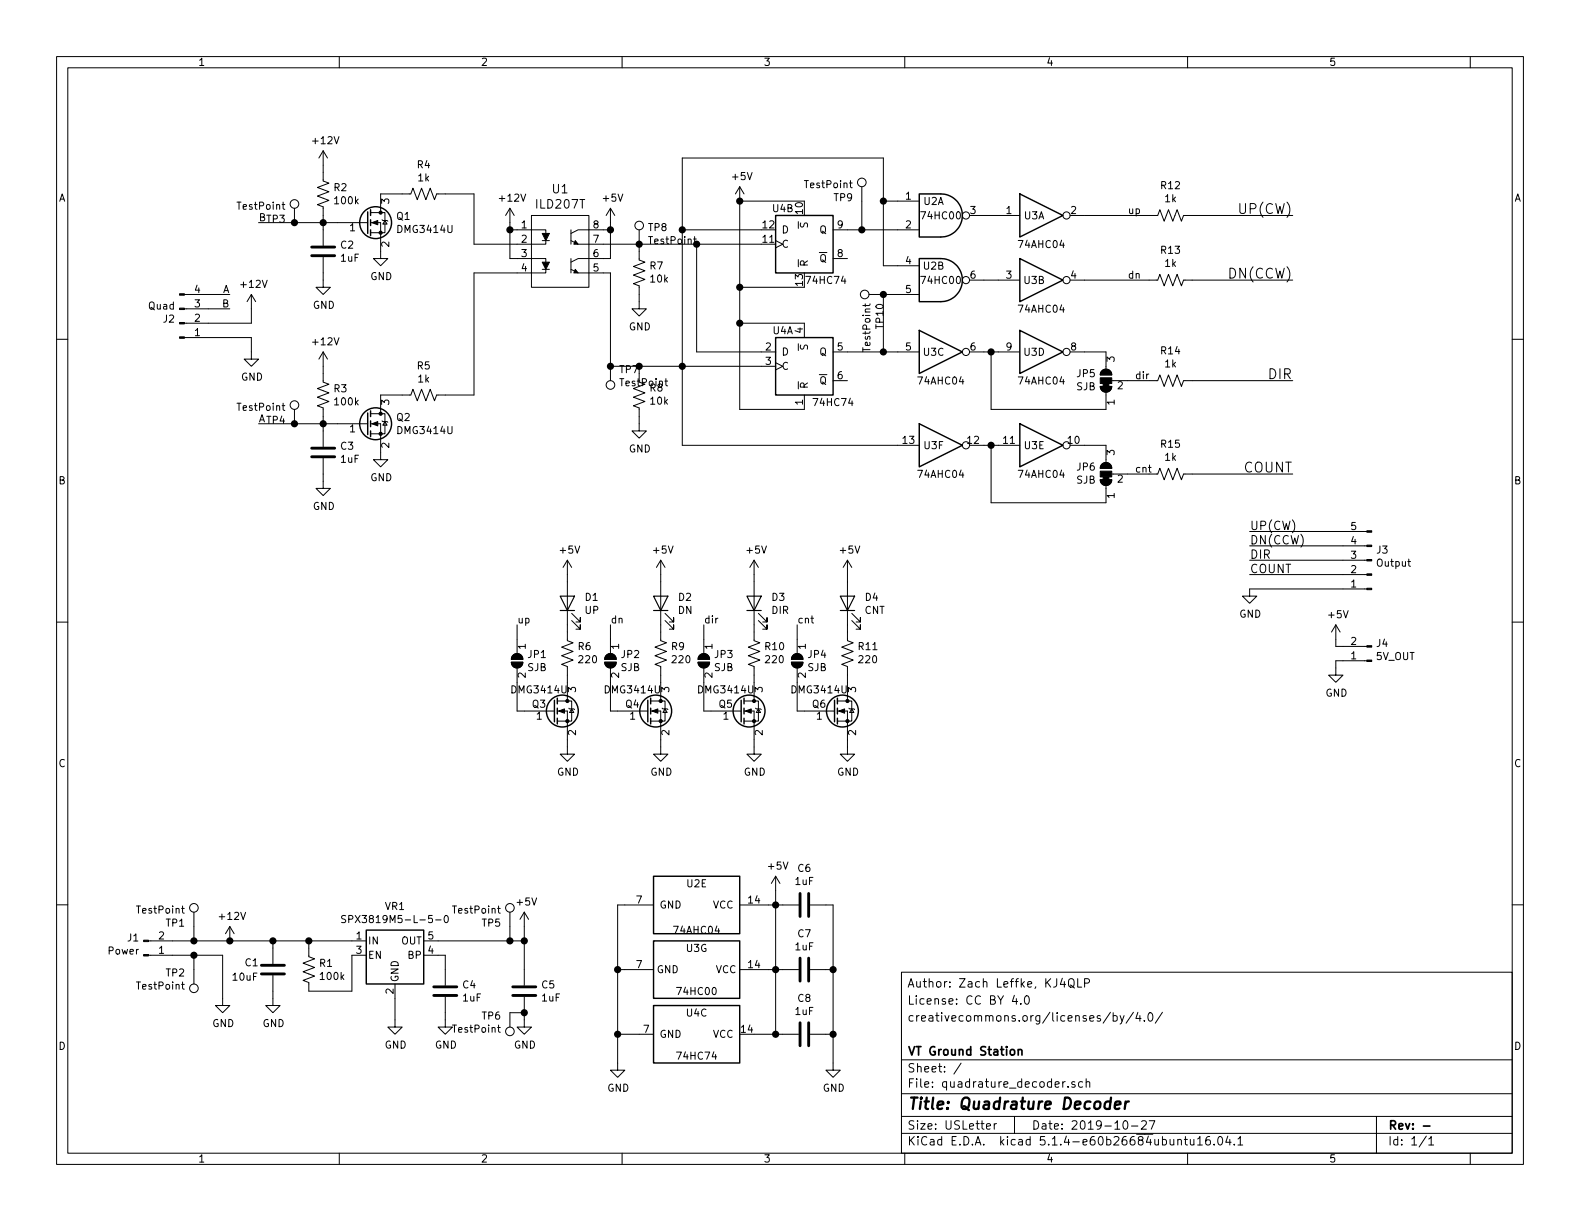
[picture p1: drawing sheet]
EESchema Schematic File Version 4
LIBS:quadrature_decoder-cache
EELAYER 30 0
EELAYER END
$Descr USLetter 11000 8500
encoding utf-8
Sheet 1 1
Title "Quadrature Decoder"
Date "2019-10-27"
Rev "-"
Comp "VT Ground Station"
Comment1 ""
Comment2 "creativecommons.org/licenses/by/4.0/"
Comment3 "License: CC BY 4.0"
Comment4 "Author: Zach Leffke, KJ4QLP"
$EndDescr
$Comp
L power:GND #PWR020
U 1 1
P 4300 7400
F 0 "#PWR020" H 4300 7150 50  0001 C CNN
F 1 "GND" H 4305 7227 50  0000 C CNN
F 2 "" H 4300 7400 50  0001 C CNN
F 3 "" H 4300 7400 50  0001 C CNN
	1    4300 7400
	1    0    0    -1  
$EndComp
$Comp
L power:+5V #PWR028
U 1 1
P 5400 6200
F 0 "#PWR028" H 5400 6050 50  0001 C CNN
F 1 "+5V" H 5415 6373 50  0000 C CNN
F 2 "" H 5400 6200 50  0001 C CNN
F 3 "" H 5400 6200 50  0001 C CNN
	1    5400 6200
	1    0    0    -1  
$EndComp
Wire Wire Line
	4750 1600 4750 2550
Wire Wire Line
	4850 1700 4850 2450
$Comp
L Transistor_FET:DMG3414U Q2
U 1 1
P 2550 2950
F 0 "Q2" H 2756 2996 50  0000 L CNN
F 1 "DMG3414U" H 2756 2905 50  0000 L CNN
F 2 "Package_TO_SOT_SMD:SOT-23" H 2750 2875 50  0001 L CIN
F 3 "http://www.diodes.com/assets/Datasheets/ds31739.pdf" H 2550 2950 50  0001 L CNN
	1    2550 2950
	1    0    0    -1  
$EndComp
$Comp
L power:+5V #PWR019
U 1 1
P 4250 1550
F 0 "#PWR019" H 4250 1400 50  0001 C CNN
F 1 "+5V" H 4265 1723 50  0000 C CNN
F 2 "" H 4250 1550 50  0001 C CNN
F 3 "" H 4250 1550 50  0001 C CNN
	1    4250 1550
	1    0    0    -1  
$EndComp
$Comp
L power:+12V #PWR08
U 1 1
P 2250 2550
F 0 "#PWR08" H 2250 2400 50  0001 C CNN
F 1 "+12V" H 2265 2723 50  0000 C CNN
F 2 "" H 2250 2550 50  0001 C CNN
F 3 "" H 2250 2550 50  0001 C CNN
	1    2250 2550
	1    0    0    -1  
$EndComp
$Comp
L power:GND #PWR021
U 1 1
P 4450 2100
F 0 "#PWR021" H 4450 1850 50  0001 C CNN
F 1 "GND" H 4455 1927 50  0000 C CNN
F 2 "" H 4450 2100 50  0001 C CNN
F 3 "" H 4450 2100 50  0001 C CNN
	1    4450 2100
	1    0    0    -1  
$EndComp
$Comp
L power:GND #PWR022
U 1 1
P 4450 2950
F 0 "#PWR022" H 4450 2700 50  0001 C CNN
F 1 "GND" H 4455 2777 50  0000 C CNN
F 2 "" H 4450 2950 50  0001 C CNN
F 3 "" H 4450 2950 50  0001 C CNN
	1    4450 2950
	1    0    0    -1  
$EndComp
$Comp
L power:GND #PWR011
U 1 1
P 2650 3150
F 0 "#PWR011" H 2650 2900 50  0001 C CNN
F 1 "GND" H 2655 2977 50  0000 C CNN
F 2 "" H 2650 3150 50  0001 C CNN
F 3 "" H 2650 3150 50  0001 C CNN
	1    2650 3150
	1    0    0    -1  
$EndComp
Text Label 1800 2950 0    50   ~ 0
A
Connection ~ 4750 1600
Wire Wire Line
	2650 2750 2800 2750
Connection ~ 4750 2550
$Comp
L Device:R_US R3
U 1 1
P 2250 2750
F 0 "R3" H 2318 2796 50  0000 L CNN
F 1 "100k" H 2318 2705 50  0000 L CNN
F 2 "digikey-footprints:0805" V 2290 2740 50  0001 C CNN
F 3 "~" H 2250 2750 50  0001 C CNN
	1    2250 2750
	1    0    0    -1  
$EndComp
$Comp
L Device:R_US R5
U 1 1
P 2950 2750
F 0 "R5" V 2745 2750 50  0000 C CNN
F 1 "1k" V 2836 2750 50  0000 C CNN
F 2 "digikey-footprints:0805" V 2990 2740 50  0001 C CNN
F 3 "~" H 2950 2750 50  0001 C CNN
	1    2950 2750
	0    1    1    0   
$EndComp
$Comp
L Device:R_US R7
U 1 1
P 4450 1900
F 0 "R7" H 4382 1854 50  0000 R CNN
F 1 "10k" H 4382 1945 50  0000 R CNN
F 2 "digikey-footprints:0805" V 4490 1890 50  0001 C CNN
F 3 "~" H 4450 1900 50  0001 C CNN
	1    4450 1900
	-1   0    0    1   
$EndComp
$Comp
L power:GND #PWR029
U 1 1
P 5800 7400
F 0 "#PWR029" H 5800 7150 50  0001 C CNN
F 1 "GND" H 5805 7227 50  0000 C CNN
F 2 "" H 5800 7400 50  0001 C CNN
F 3 "" H 5800 7400 50  0001 C CNN
	1    5800 7400
	1    0    0    -1  
$EndComp
$Comp
L Device:R_US R12
U 1 1
P 8150 1500
F 0 "R12" V 8355 1500 50  0000 C CNN
F 1 "1k" V 8264 1500 50  0000 C CNN
F 2 "digikey-footprints:0805" V 8190 1490 50  0001 C CNN
F 3 "~" H 8150 1500 50  0001 C CNN
	1    8150 1500
	0    -1   -1   0   
$EndComp
$Comp
L Device:R_US R13
U 1 1
P 8150 1950
F 0 "R13" V 8355 1950 50  0000 C CNN
F 1 "1k" V 8264 1950 50  0000 C CNN
F 2 "digikey-footprints:0805" V 8190 1940 50  0001 C CNN
F 3 "~" H 8150 1950 50  0001 C CNN
	1    8150 1950
	0    -1   -1   0   
$EndComp
$Comp
L Device:R_US R14
U 1 1
P 8150 2650
F 0 "R14" V 8355 2650 50  0000 C CNN
F 1 "1k" V 8264 2650 50  0000 C CNN
F 2 "digikey-footprints:0805" V 8190 2640 50  0001 C CNN
F 3 "~" H 8150 2650 50  0001 C CNN
	1    8150 2650
	0    -1   -1   0   
$EndComp
$Comp
L Device:R_US R15
U 1 1
P 8150 3300
F 0 "R15" V 8355 3300 50  0000 C CNN
F 1 "1k" V 8264 3300 50  0000 C CNN
F 2 "digikey-footprints:0805" V 8190 3290 50  0001 C CNN
F 3 "~" H 8150 3300 50  0001 C CNN
	1    8150 3300
	0    -1   -1   0   
$EndComp
Text Label 9000 1500 2    69   ~ 0
UP(CW)
Text Label 9000 1950 2    69   ~ 0
DN(CCW)
Text Label 9000 2650 2    69   ~ 0
DIR
$Comp
L dk_Optoisolators-Transistor-Photovoltaic-Output:ILD207T U1
U 1 1
P 3900 1800
F 0 "U1" H 3900 2287 60  0000 C CNN
F 1 "ILD207T" H 3900 2181 60  0000 C CNN
F 2 "digikey-footprints:SOIC-8_W3.9mm" H 4100 2000 60  0001 L CNN
F 3 "http://www.vishay.com/docs/83647/ild205t.pdf" V 4100 2100 60  0001 L CNN
F 4 "751-1310-1-ND" H 4100 2200 60  0001 L CNN "Digi-Key_PN"
F 5 "ILD207T" H 4100 2300 60  0001 L CNN "MPN"
F 6 "Isolators" H 4100 2400 60  0001 L CNN "Category"
F 7 "Optoisolators - Transistor, Photovoltaic Output" H 4100 2500 60  0001 L CNN "Family"
F 8 "http://www.vishay.com/docs/83647/ild205t.pdf" H 4100 2600 60  0001 L CNN "DK_Datasheet_Link"
F 9 "/product-detail/en/vishay-semiconductor-opto-division/ILD207T/751-1310-1-ND/1731615" H 4100 2700 60  0001 L CNN "DK_Detail_Page"
F 10 "OPTOISOLTR 4KV 2CH TRANS 8-SOIC" H 4100 2800 60  0001 L CNN "Description"
F 11 "Vishay Semiconductor Opto Division" H 4100 2900 60  0001 L CNN "Manufacturer"
F 12 "Active" H 4100 3000 60  0001 L CNN "Status"
	1    3900 1800
	1    0    0    -1  
$EndComp
$Comp
L Device:R_US R4
U 1 1
P 2950 1350
F 0 "R4" V 2745 1350 50  0000 C CNN
F 1 "1k" V 2836 1350 50  0000 C CNN
F 2 "digikey-footprints:0805" V 2990 1340 50  0001 C CNN
F 3 "~" H 2950 1350 50  0001 C CNN
	1    2950 1350
	0    1    1    0   
$EndComp
Wire Wire Line
	2650 1350 2800 1350
Text Label 1800 1550 0    50   ~ 0
B
$Comp
L power:GND #PWR010
U 1 1
P 2650 1750
F 0 "#PWR010" H 2650 1500 50  0001 C CNN
F 1 "GND" H 2655 1577 50  0000 C CNN
F 2 "" H 2650 1750 50  0001 C CNN
F 3 "" H 2650 1750 50  0001 C CNN
	1    2650 1750
	1    0    0    -1  
$EndComp
$Comp
L power:+12V #PWR06
U 1 1
P 2250 1150
F 0 "#PWR06" H 2250 1000 50  0001 C CNN
F 1 "+12V" H 2265 1323 50  0000 C CNN
F 2 "" H 2250 1150 50  0001 C CNN
F 3 "" H 2250 1150 50  0001 C CNN
	1    2250 1150
	1    0    0    -1  
$EndComp
$Comp
L Transistor_FET:DMG3414U Q1
U 1 1
P 2550 1550
F 0 "Q1" H 2756 1596 50  0000 L CNN
F 1 "DMG3414U" H 2756 1505 50  0000 L CNN
F 2 "Package_TO_SOT_SMD:SOT-23" H 2750 1475 50  0001 L CIN
F 3 "http://www.diodes.com/assets/Datasheets/ds31739.pdf" H 2550 1550 50  0001 L CNN
	1    2550 1550
	1    0    0    -1  
$EndComp
Wire Wire Line
	3600 1800 3550 1800
Wire Wire Line
	3550 1800 3550 1600
Wire Wire Line
	3600 1600 3550 1600
Connection ~ 3550 1600
Wire Wire Line
	3550 1600 3550 1550
Wire Wire Line
	4200 1800 4250 1800
Wire Wire Line
	4250 1800 4250 1600
Wire Wire Line
	4200 1600 4250 1600
Connection ~ 4250 1600
Wire Wire Line
	4250 1600 4250 1550
Wire Wire Line
	4200 1700 4450 1700
Wire Wire Line
	4200 1900 4250 1900
Wire Wire Line
	4250 1900 4250 2550
Wire Wire Line
	3300 1700 3600 1700
$Comp
L Device:C C2
U 1 1
P 2250 1750
F 0 "C2" H 2365 1796 50  0000 L CNN
F 1 "1uF" H 2365 1705 50  0000 L CNN
F 2 "digikey-footprints:0805" H 2288 1600 50  0001 C CNN
F 3 "~" H 2250 1750 50  0001 C CNN
	1    2250 1750
	1    0    0    -1  
$EndComp
$Comp
L Device:C C3
U 1 1
P 2250 3150
F 0 "C3" H 2365 3196 50  0000 L CNN
F 1 "1uF" H 2365 3105 50  0000 L CNN
F 2 "digikey-footprints:0805" H 2288 3000 50  0001 C CNN
F 3 "~" H 2250 3150 50  0001 C CNN
	1    2250 3150
	1    0    0    -1  
$EndComp
$Comp
L Device:R_US R2
U 1 1
P 2250 1350
F 0 "R2" H 2318 1396 50  0000 L CNN
F 1 "100k" H 2318 1305 50  0000 L CNN
F 2 "digikey-footprints:0805" V 2290 1340 50  0001 C CNN
F 3 "~" H 2250 1350 50  0001 C CNN
	1    2250 1350
	1    0    0    -1  
$EndComp
$Comp
L power:GND #PWR07
U 1 1
P 2250 1950
F 0 "#PWR07" H 2250 1700 50  0001 C CNN
F 1 "GND" H 2255 1777 50  0000 C CNN
F 2 "" H 2250 1950 50  0001 C CNN
F 3 "" H 2250 1950 50  0001 C CNN
	1    2250 1950
	1    0    0    -1  
$EndComp
$Comp
L power:GND #PWR09
U 1 1
P 2250 3350
F 0 "#PWR09" H 2250 3100 50  0001 C CNN
F 1 "GND" H 2255 3177 50  0000 C CNN
F 2 "" H 2250 3350 50  0001 C CNN
F 3 "" H 2250 3350 50  0001 C CNN
	1    2250 3350
	1    0    0    -1  
$EndComp
Connection ~ 4450 1700
Connection ~ 4850 1700
Wire Wire Line
	2250 2550 2250 2600
Wire Wire Line
	2250 2900 2250 2950
Connection ~ 2250 2950
Wire Wire Line
	2250 2950 2350 2950
Wire Wire Line
	2250 3000 2250 2950
Wire Wire Line
	2250 3300 2250 3350
Wire Wire Line
	3100 1350 3300 1350
Wire Wire Line
	3300 1350 3300 1700
Wire Wire Line
	3300 1900 3300 2750
Wire Wire Line
	3300 2750 3100 2750
Wire Wire Line
	3300 1900 3600 1900
Wire Wire Line
	2250 1150 2250 1200
Wire Wire Line
	2250 1500 2250 1550
Connection ~ 2250 1550
Wire Wire Line
	2250 1550 2350 1550
Wire Wire Line
	2250 1550 2250 1600
Wire Wire Line
	2250 1900 2250 1950
Wire Wire Line
	4450 1700 4450 1750
Wire Wire Line
	4450 2050 4450 2100
$Comp
L Device:R_US R8
U 1 1
P 4450 2750
F 0 "R8" H 4382 2704 50  0000 R CNN
F 1 "10k" H 4382 2795 50  0000 R CNN
F 2 "digikey-footprints:0805" V 4490 2740 50  0001 C CNN
F 3 "~" H 4450 2750 50  0001 C CNN
	1    4450 2750
	-1   0    0    1   
$EndComp
Wire Wire Line
	4250 2550 4450 2550
Wire Wire Line
	4450 2600 4450 2550
Connection ~ 4450 2550
Wire Wire Line
	4450 2550 4750 2550
Wire Wire Line
	4450 2900 4450 2950
Wire Wire Line
	6250 1400 6150 1400
Wire Wire Line
	6250 1850 6150 1850
Wire Wire Line
	6150 1400 6150 1850
Wire Wire Line
	6250 2050 6150 2050
Wire Wire Line
	6150 2050 6150 2450
Connection ~ 6150 2450
Wire Wire Line
	6150 2450 6250 2450
Wire Wire Line
	6850 3100 6900 3100
Wire Wire Line
	6850 2450 6900 2450
Wire Wire Line
	6850 1950 6950 1950
Wire Wire Line
	6850 1500 6950 1500
Wire Wire Line
	7550 3100 7700 3100
Wire Wire Line
	7550 2450 7700 2450
Wire Wire Line
	7550 1950 8000 1950
Wire Wire Line
	8000 1500 7550 1500
Connection ~ 6150 1400
$Comp
L Device:C C6
U 1 1
P 5600 6300
F 0 "C6" V 5852 6300 50  0000 C CNN
F 1 "1uF" V 5761 6300 50  0000 C CNN
F 2 "digikey-footprints:0805" H 5638 6150 50  0001 C CNN
F 3 "~" H 5600 6300 50  0001 C CNN
	1    5600 6300
	0    -1   -1   0   
$EndComp
$Comp
L Device:C C7
U 1 1
P 5600 6750
F 0 "C7" V 5348 6750 50  0000 C CNN
F 1 "1uF" V 5439 6750 50  0000 C CNN
F 2 "digikey-footprints:0805" H 5638 6600 50  0001 C CNN
F 3 "~" H 5600 6750 50  0001 C CNN
	1    5600 6750
	0    1    1    0   
$EndComp
Wire Wire Line
	4300 6750 4350 6750
Wire Wire Line
	4350 6300 4300 6300
Wire Wire Line
	4300 6300 4300 6750
Connection ~ 4300 6750
Wire Wire Line
	5350 6300 5400 6300
Wire Wire Line
	5350 6750 5400 6750
Wire Wire Line
	5400 6200 5400 6300
Connection ~ 5400 6300
Wire Wire Line
	5400 6300 5450 6300
Wire Wire Line
	5400 6300 5400 6750
Connection ~ 5400 6750
Wire Wire Line
	5400 6750 5450 6750
Wire Wire Line
	5750 6750 5800 6750
Wire Wire Line
	5750 6300 5800 6300
Wire Wire Line
	5800 6300 5800 6750
Connection ~ 5800 6750
Text Label 9000 3300 2    69   ~ 0
COUNT
$Comp
L power:+12V #PWR02
U 1 1
P 1600 6550
F 0 "#PWR02" H 1600 6400 50  0001 C CNN
F 1 "+12V" H 1615 6723 50  0000 C CNN
F 2 "" H 1600 6550 50  0001 C CNN
F 3 "" H 1600 6550 50  0001 C CNN
	1    1600 6550
	1    0    0    -1  
$EndComp
$Comp
L Device:C C1
U 1 1
P 1900 6750
F 0 "C1" H 1700 6800 50  0000 L CNN
F 1 "10uF" H 1800 6700 50  0000 R CNN
F 2 "digikey-footprints:0805" H 1938 6600 50  0001 C CNN
F 3 "~" H 1900 6750 50  0001 C CNN
	1    1900 6750
	1    0    0    -1  
$EndComp
$Comp
L Device:C C5
U 1 1
P 3650 6900
F 0 "C5" H 3765 6946 50  0000 L CNN
F 1 "1uF" H 3765 6855 50  0000 L CNN
F 2 "digikey-footprints:0805" H 3688 6750 50  0001 C CNN
F 3 "~" H 3650 6900 50  0001 C CNN
	1    3650 6900
	1    0    0    -1  
$EndComp
$Comp
L power:+5V #PWR015
U 1 1
P 3650 6450
F 0 "#PWR015" H 3650 6300 50  0001 C CNN
F 1 "+5V" H 3665 6623 50  0000 C CNN
F 2 "" H 3650 6450 50  0001 C CNN
F 3 "" H 3650 6450 50  0001 C CNN
	1    3650 6450
	1    0    0    -1  
$EndComp
Wire Wire Line
	1600 6550 1900 6550
Wire Wire Line
	1900 6600 1900 6550
Wire Wire Line
	3650 6750 3650 6550
$Comp
L power:GND #PWR05
U 1 1
P 1900 6950
F 0 "#PWR05" H 1900 6700 50  0001 C CNN
F 1 "GND" H 1905 6777 50  0000 C CNN
F 2 "" H 1900 6950 50  0001 C CNN
F 3 "" H 1900 6950 50  0001 C CNN
	1    1900 6950
	1    0    0    -1  
$EndComp
$Comp
L power:GND #PWR016
U 1 1
P 3650 7100
F 0 "#PWR016" H 3650 6850 50  0001 C CNN
F 1 "GND" H 3655 6927 50  0000 C CNN
F 2 "" H 3650 7100 50  0001 C CNN
F 3 "" H 3650 7100 50  0001 C CNN
	1    3650 7100
	1    0    0    -1  
$EndComp
Wire Wire Line
	1900 6900 1900 6950
Wire Wire Line
	3650 7050 3650 7100
$Comp
L 74xx:74HC00 U2
U 1 1
P 6550 1500
F 0 "U2" H 6500 1600 50  0000 C CNN
F 1 "74HC00" H 6550 1500 50  0000 C CNN
F 2 "digikey-footprints:SOIC-14_W3.9mm" H 6550 1500 50  0001 C CNN
F 3 "http://www.ti.com/lit/gpn/sn74hc00" H 6550 1500 50  0001 C CNN
	1    6550 1500
	1    0    0    -1  
$EndComp
$Comp
L 74xx:74HC00 U2
U 5 1
P 4850 6300
F 0 "U2" V 4700 6300 50  0000 C CNN
F 1 "74HC00" V 5450 6300 50  0000 C CNN
F 2 "digikey-footprints:SOIC-14_W3.9mm" H 4850 6300 50  0001 C CNN
F 3 "http://www.ti.com/lit/gpn/sn74hc00" H 4850 6300 50  0001 C CNN
	5    4850 6300
	0    1    1    0   
$EndComp
$Comp
L 74xx:74HC74 U4
U 1 1
P 5600 2550
F 0 "U4" H 5450 2800 50  0000 C CNN
F 1 "74HC74" H 5800 2300 50  0000 C CNN
F 2 "digikey-footprints:SOIC-14_W3.9mm" H 5600 2550 50  0001 C CNN
F 3 "74xx/74hc_hct74.pdf" H 5600 2550 50  0001 C CNN
	1    5600 2550
	1    0    0    -1  
$EndComp
$Comp
L 74xx:74HC74 U4
U 2 1
P 5600 1700
F 0 "U4" H 5450 1950 50  0000 C CNN
F 1 "74HC74" H 5750 1450 50  0000 C CNN
F 2 "digikey-footprints:SOIC-14_W3.9mm" H 5600 1700 50  0001 C CNN
F 3 "74xx/74hc_hct74.pdf" H 5600 1700 50  0001 C CNN
	2    5600 1700
	1    0    0    -1  
$EndComp
Wire Wire Line
	4750 1600 5300 1600
Wire Wire Line
	4850 1700 5300 1700
Wire Wire Line
	4850 2450 5300 2450
Wire Wire Line
	4750 2550 5300 2550
$Comp
L power:+5V #PWR025
U 1 1
P 5150 1400
F 0 "#PWR025" H 5150 1250 50  0001 C CNN
F 1 "+5V" H 5165 1573 50  0000 C CNN
F 2 "" H 5150 1400 50  0001 C CNN
F 3 "" H 5150 1400 50  0001 C CNN
	1    5150 1400
	1    0    0    -1  
$EndComp
Wire Wire Line
	5600 2850 5150 2850
Wire Wire Line
	5150 2850 5150 2250
Wire Wire Line
	5600 2250 5150 2250
Connection ~ 5150 2250
Wire Wire Line
	5600 2000 5150 2000
Wire Wire Line
	5150 1400 5150 2000
Connection ~ 5150 2000
Wire Wire Line
	5150 2000 5150 2250
Wire Wire Line
	5600 1400 5150 1400
Connection ~ 5150 1400
Wire Wire Line
	4750 1100 4750 1600
$Comp
L Device:C C8
U 1 1
P 5600 7200
F 0 "C8" V 5348 7200 50  0000 C CNN
F 1 "1uF" V 5439 7200 50  0000 C CNN
F 2 "digikey-footprints:0805" H 5638 7050 50  0001 C CNN
F 3 "~" H 5600 7200 50  0001 C CNN
	1    5600 7200
	0    1    1    0   
$EndComp
Wire Wire Line
	5250 7200 5400 7200
Wire Wire Line
	5400 6750 5400 7200
Connection ~ 5400 7200
Wire Wire Line
	5400 7200 5450 7200
Wire Wire Line
	4450 7200 4300 7200
Wire Wire Line
	4300 6750 4300 7200
Wire Wire Line
	4300 7400 4300 7200
Connection ~ 4300 7200
Wire Wire Line
	5800 7200 5750 7200
Wire Wire Line
	5800 6750 5800 7200
Wire Wire Line
	5800 7400 5800 7200
Connection ~ 5800 7200
Wire Wire Line
	6150 1100 6150 1400
Wire Wire Line
	4750 1100 6150 1100
Wire Wire Line
	5900 1600 6000 1600
Wire Wire Line
	5900 2450 6150 2450
$Comp
L 74xx:74AHC04 U3
U 1 1
P 7250 1500
F 0 "U3" H 7200 1500 50  0000 C CNN
F 1 "74AHC04" H 7250 1300 50  0000 C CNN
F 2 "digikey-footprints:SOIC-14_W3.9mm" H 7250 1500 50  0001 C CNN
F 3 "https://assets.nexperia.com/documents/data-sheet/74AHC_AHCT04.pdf" H 7250 1500 50  0001 C CNN
	1    7250 1500
	1    0    0    -1  
$EndComp
$Comp
L 74xx:74AHC04 U3
U 2 1
P 7250 1950
F 0 "U3" H 7200 1950 50  0000 C CNN
F 1 "74AHC04" H 7250 1750 50  0000 C CNN
F 2 "digikey-footprints:SOIC-14_W3.9mm" H 7250 1950 50  0001 C CNN
F 3 "https://assets.nexperia.com/documents/data-sheet/74AHC_AHCT04.pdf" H 7250 1950 50  0001 C CNN
	2    7250 1950
	1    0    0    -1  
$EndComp
$Comp
L 74xx:74AHC04 U3
U 3 1
P 6550 2450
F 0 "U3" H 6500 2450 50  0000 C CNN
F 1 "74AHC04" H 6550 2250 50  0000 C CNN
F 2 "digikey-footprints:SOIC-14_W3.9mm" H 6550 2450 50  0001 C CNN
F 3 "https://assets.nexperia.com/documents/data-sheet/74AHC_AHCT04.pdf" H 6550 2450 50  0001 C CNN
	3    6550 2450
	1    0    0    -1  
$EndComp
$Comp
L 74xx:74AHC04 U3
U 4 1
P 7250 2450
F 0 "U3" H 7200 2450 50  0000 C CNN
F 1 "74AHC04" H 7250 2250 50  0000 C CNN
F 2 "digikey-footprints:SOIC-14_W3.9mm" H 7250 2450 50  0001 C CNN
F 3 "https://assets.nexperia.com/documents/data-sheet/74AHC_AHCT04.pdf" H 7250 2450 50  0001 C CNN
	4    7250 2450
	1    0    0    -1  
$EndComp
$Comp
L 74xx:74AHC04 U3
U 5 1
P 7250 3100
F 0 "U3" H 7200 3100 50  0000 C CNN
F 1 "74AHC04" H 7250 2900 50  0000 C CNN
F 2 "digikey-footprints:SOIC-14_W3.9mm" H 7250 3100 50  0001 C CNN
F 3 "https://assets.nexperia.com/documents/data-sheet/74AHC_AHCT04.pdf" H 7250 3100 50  0001 C CNN
	5    7250 3100
	1    0    0    -1  
$EndComp
$Comp
L 74xx:74AHC04 U3
U 6 1
P 6550 3100
F 0 "U3" H 6500 3100 50  0000 C CNN
F 1 "74AHC04" H 6550 2900 50  0000 C CNN
F 2 "digikey-footprints:SOIC-14_W3.9mm" H 6550 3100 50  0001 C CNN
F 3 "https://assets.nexperia.com/documents/data-sheet/74AHC_AHCT04.pdf" H 6550 3100 50  0001 C CNN
	6    6550 3100
	1    0    0    -1  
$EndComp
$Comp
L 74xx:74AHC04 U3
U 7 1
P 4850 6750
F 0 "U3" V 4700 6750 50  0000 C CNN
F 1 "74AHC04" V 4574 6750 50  0000 C CNN
F 2 "digikey-footprints:SOIC-14_W3.9mm" H 4850 6750 50  0001 C CNN
F 3 "https://assets.nexperia.com/documents/data-sheet/74AHC_AHCT04.pdf" H 4850 6750 50  0001 C CNN
	7    4850 6750
	0    1    1    0   
$EndComp
$Comp
L 74xx:74HC74 U4
U 3 1
P 4850 7200
F 0 "U4" V 4700 7200 50  0000 C CNN
F 1 "74HC74" V 5000 7200 50  0000 C CNN
F 2 "digikey-footprints:SOIC-14_W3.9mm" H 4850 7200 50  0001 C CNN
F 3 "74xx/74hc_hct74.pdf" H 4850 7200 50  0001 C CNN
	3    4850 7200
	0    1    1    0   
$EndComp
Wire Wire Line
	1800 2950 2050 2950
Wire Wire Line
	1800 1550 2050 1550
$Comp
L power:GND #PWR01
U 1 1
P 1550 6950
F 0 "#PWR01" H 1550 6700 50  0001 C CNN
F 1 "GND" H 1555 6777 50  0000 C CNN
F 2 "" H 1550 6950 50  0001 C CNN
F 3 "" H 1550 6950 50  0001 C CNN
	1    1550 6950
	1    0    0    -1  
$EndComp
Connection ~ 1600 6550
Wire Wire Line
	1200 6650 1350 6650
Wire Wire Line
	1550 6650 1550 6950
$Comp
L power:+12V #PWR014
U 1 1
P 3550 1550
F 0 "#PWR014" H 3550 1400 50  0001 C CNN
F 1 "+12V" H 3565 1723 50  0000 C CNN
F 2 "" H 3550 1550 50  0001 C CNN
F 3 "" H 3550 1550 50  0001 C CNN
	1    3550 1550
	1    0    0    -1  
$EndComp
Wire Wire Line
	8300 1500 9000 1500
$Comp
L 74xx:74HC00 U2
U 2 1
P 6550 1950
F 0 "U2" H 6500 2050 50  0000 C CNN
F 1 "74HC00" H 6550 1950 50  0000 C CNN
F 2 "digikey-footprints:SOIC-14_W3.9mm" H 6550 1950 50  0001 C CNN
F 3 "http://www.ti.com/lit/gpn/sn74hc00" H 6550 1950 50  0001 C CNN
	2    6550 1950
	1    0    0    -1  
$EndComp
$Comp
L Connector:TestPoint TP7
U 1 1
P 4250 2550
F 0 "TP7" H 4192 2576 50  0000 R CNN
F 1 "TestPoint" H 4192 2667 50  0000 R CNN
F 2 "TestPoint:TestPoint_Pad_1.0x1.0mm" H 4450 2550 50  0001 C CNN
F 3 "~" H 4450 2550 50  0001 C CNN
	1    4250 2550
	-1   0    0    1   
$EndComp
Connection ~ 4250 2550
$Comp
L Connector:TestPoint TP8
U 1 1
P 4450 1700
F 0 "TP8" H 4508 1818 50  0000 L CNN
F 1 "TestPoint" H 4508 1727 50  0000 L CNN
F 2 "TestPoint:TestPoint_Pad_1.0x1.0mm" H 4650 1700 50  0001 C CNN
F 3 "~" H 4650 1700 50  0001 C CNN
	1    4450 1700
	1    0    0    -1  
$EndComp
$Comp
L Jumper:SolderJumper_3_Bridged12 JP6
U 1 1
P 7700 3300
F 0 "JP6" V 7746 3368 50  0000 L CNN
F 1 "SJB" V 7655 3368 50  0000 L CNN
F 2 "Jumper:SolderJumper-3_P1.3mm_Open_RoundedPad1.0x1.5mm_NumberLabels" H 7700 3300 50  0001 C CNN
F 3 "~" H 7700 3300 50  0001 C CNN
	1    7700 3300
	0    -1   -1   0   
$EndComp
Wire Wire Line
	6900 3100 6900 3500
Wire Wire Line
	6900 3500 7700 3500
Connection ~ 6900 3100
Wire Wire Line
	6900 3100 6950 3100
Wire Wire Line
	7850 3300 8000 3300
Wire Wire Line
	8300 3300 9000 3300
$Comp
L Jumper:SolderJumper_3_Bridged12 JP5
U 1 1
P 7700 2650
F 0 "JP5" V 7746 2718 50  0000 L CNN
F 1 "SJB" V 7655 2718 50  0000 L CNN
F 2 "Jumper:SolderJumper-3_P1.3mm_Open_RoundedPad1.0x1.5mm_NumberLabels" H 7700 2650 50  0001 C CNN
F 3 "~" H 7700 2650 50  0001 C CNN
	1    7700 2650
	0    -1   -1   0   
$EndComp
Wire Wire Line
	7700 2850 6900 2850
Wire Wire Line
	6900 2850 6900 2450
Connection ~ 6900 2450
Wire Wire Line
	6900 2450 6950 2450
Wire Wire Line
	8000 2650 7850 2650
Wire Wire Line
	4750 3100 6250 3100
Wire Wire Line
	4750 2550 4750 3100
$Comp
L Regulator_Linear:SPX3819M5-L-5-0 VR1
U 1 1
P 2750 6650
F 0 "VR1" H 2750 6992 50  0000 C CNN
F 1 "SPX3819M5-L-5-0" H 2750 6901 50  0000 C CNN
F 2 "Package_TO_SOT_SMD:SOT-23-5" H 2750 6975 50  0001 C CNN
F 3 "https://www.exar.com/content/document.ashx?id=22106&languageid=1033&type=Datasheet&partnumber=SPX3819&filename=SPX3819.pdf&part=SPX3819" H 2750 6650 50  0001 C CNN
	1    2750 6650
	1    0    0    -1  
$EndComp
Wire Wire Line
	2450 6550 2150 6550
Connection ~ 1900 6550
$Comp
L Device:R_US R1
U 1 1
P 2150 6750
F 0 "R1" H 2218 6796 50  0000 L CNN
F 1 "100k" H 2218 6705 50  0000 L CNN
F 2 "digikey-footprints:0805" V 2190 6740 50  0001 C CNN
F 3 "~" H 2150 6750 50  0001 C CNN
	1    2150 6750
	1    0    0    -1  
$EndComp
Wire Wire Line
	2150 6600 2150 6550
Connection ~ 2150 6550
Wire Wire Line
	2150 6550 1900 6550
Wire Wire Line
	2150 6900 2450 6900
Wire Wire Line
	2450 6900 2450 6650
Wire Wire Line
	2750 6950 2750 7100
$Comp
L power:GND #PWR012
U 1 1
P 2750 7100
F 0 "#PWR012" H 2750 6850 50  0001 C CNN
F 1 "GND" H 2755 6927 50  0000 C CNN
F 2 "" H 2750 7100 50  0001 C CNN
F 3 "" H 2750 7100 50  0001 C CNN
	1    2750 7100
	1    0    0    -1  
$EndComp
$Comp
L Device:C C4
U 1 1
P 3100 6900
F 0 "C4" H 3215 6946 50  0000 L CNN
F 1 "1uF" H 3215 6855 50  0000 L CNN
F 2 "digikey-footprints:0805" H 3138 6750 50  0001 C CNN
F 3 "~" H 3100 6900 50  0001 C CNN
	1    3100 6900
	1    0    0    -1  
$EndComp
Connection ~ 3650 6550
Wire Wire Line
	3050 6650 3100 6650
Wire Wire Line
	3100 6650 3100 6750
$Comp
L power:GND #PWR013
U 1 1
P 3100 7100
F 0 "#PWR013" H 3100 6850 50  0001 C CNN
F 1 "GND" H 3105 6927 50  0000 C CNN
F 2 "" H 3100 7100 50  0001 C CNN
F 3 "" H 3100 7100 50  0001 C CNN
	1    3100 7100
	1    0    0    -1  
$EndComp
Wire Wire Line
	3100 7050 3100 7100
$Comp
L Connector:Conn_01x04_Male J2
U 1 1
P 1250 2250
F 0 "J2" H 1222 2224 50  0000 R CNN
F 1 "Quad" H 1222 2133 50  0000 R CNN
F 2 "Connector_PinHeader_2.54mm:PinHeader_1x04_P2.54mm_Vertical" H 1250 2250 50  0001 C CNN
F 3 "~" H 1250 2250 50  0001 C CNN
	1    1250 2250
	1    0    0    1   
$EndComp
$Comp
L power:GND #PWR04
U 1 1
P 1750 2450
F 0 "#PWR04" H 1750 2200 50  0001 C CNN
F 1 "GND" H 1755 2277 50  0000 C CNN
F 2 "" H 1750 2450 50  0001 C CNN
F 3 "" H 1750 2450 50  0001 C CNN
	1    1750 2450
	1    0    0    -1  
$EndComp
Text Label 1600 2050 2    50   ~ 0
A
Text Label 1600 2150 2    50   ~ 0
B
$Comp
L power:+12V #PWR03
U 1 1
P 1750 2150
F 0 "#PWR03" H 1750 2000 50  0001 C CNN
F 1 "+12V" H 1765 2323 50  0000 C CNN
F 2 "" H 1750 2150 50  0001 C CNN
F 3 "" H 1750 2150 50  0001 C CNN
	1    1750 2150
	1    0    0    -1  
$EndComp
Wire Wire Line
	1750 2250 1750 2150
Wire Wire Line
	1750 2350 1750 2450
Wire Wire Line
	1450 2350 1750 2350
Wire Wire Line
	1450 2250 1750 2250
Wire Wire Line
	1450 2050 1600 2050
Wire Wire Line
	1450 2150 1600 2150
$Comp
L Connector:Conn_01x02_Male J1
U 1 1
P 1000 6650
F 0 "J1" H 973 6532 50  0000 R CNN
F 1 "Power" H 973 6623 50  0000 R CNN
F 2 "Connector_PinSocket_2.54mm:PinSocket_1x02_P2.54mm_Vertical" H 1000 6650 50  0001 C CNN
F 3 "~" H 1000 6650 50  0001 C CNN
	1    1000 6650
	1    0    0    1   
$EndComp
Connection ~ 2050 2950
Wire Wire Line
	2050 2950 2250 2950
Connection ~ 2050 1550
Wire Wire Line
	2050 1550 2250 1550
Wire Wire Line
	4450 1700 4850 1700
$Comp
L Connector:Conn_01x05_Male J3
U 1 1
P 9550 3900
F 0 "J3" H 9522 3832 50  0000 R CNN
F 1 "Output" H 9522 3923 50  0000 R CNN
F 2 "Connector_PinSocket_2.54mm:PinSocket_1x05_P2.54mm_Vertical" H 9550 3900 50  0001 C CNN
F 3 "~" H 9550 3900 50  0001 C CNN
	1    9550 3900
	-1   0    0    1   
$EndComp
Text Label 8700 3700 0    59   ~ 0
UP(CW)
Text Label 8700 3800 0    59   ~ 0
DN(CCW)
Text Label 8700 3900 0    59   ~ 0
DIR
Text Label 8700 4000 0    59   ~ 0
COUNT
$Comp
L power:GND #PWR032
U 1 1
P 8700 4100
F 0 "#PWR032" H 8700 3850 50  0001 C CNN
F 1 "GND" H 8705 3927 50  0000 C CNN
F 2 "" H 8700 4100 50  0001 C CNN
F 3 "" H 8700 4100 50  0001 C CNN
	1    8700 4100
	1    0    0    -1  
$EndComp
Wire Wire Line
	9350 3700 8700 3700
Wire Wire Line
	9350 3800 8700 3800
Wire Wire Line
	9350 3900 8700 3900
Wire Wire Line
	9350 4000 8700 4000
Wire Wire Line
	9350 4100 8700 4100
Wire Wire Line
	8300 1950 9000 1950
Wire Wire Line
	8300 2650 9000 2650
Text Label 7850 1500 0    50   ~ 0
up
Text Label 7850 1950 0    50   ~ 0
dn
Text Label 7900 2650 0    50   ~ 0
dir
Text Label 7900 3300 0    50   ~ 0
cnt
Wire Wire Line
	3650 4950 3600 4950
Text Label 3600 4350 0    50   ~ 0
up
Wire Wire Line
	3950 5150 3950 5200
Wire Wire Line
	3950 4700 3950 4750
Wire Wire Line
	3950 4350 3950 4400
Wire Wire Line
	3950 4000 3950 4050
$Comp
L power:GND #PWR018
U 1 1
P 3950 5200
F 0 "#PWR018" H 3950 4950 50  0001 C CNN
F 1 "GND" H 3955 5027 50  0000 C CNN
F 2 "" H 3950 5200 50  0001 C CNN
F 3 "" H 3950 5200 50  0001 C CNN
	1    3950 5200
	1    0    0    -1  
$EndComp
$Comp
L power:+5V #PWR017
U 1 1
P 3950 4000
F 0 "#PWR017" H 3950 3850 50  0001 C CNN
F 1 "+5V" H 3965 4173 50  0000 C CNN
F 2 "" H 3950 4000 50  0001 C CNN
F 3 "" H 3950 4000 50  0001 C CNN
	1    3950 4000
	1    0    0    -1  
$EndComp
$Comp
L Transistor_FET:DMG3414U Q3
U 1 1
P 3850 4950
F 0 "Q3" H 3700 5000 50  0000 L CNN
F 1 "DMG3414U" H 3550 5100 50  0000 L CNN
F 2 "Package_TO_SOT_SMD:SOT-23" H 4050 4875 50  0001 L CIN
F 3 "http://www.diodes.com/assets/Datasheets/ds31739.pdf" H 3850 4950 50  0001 L CNN
	1    3850 4950
	1    0    0    -1  
$EndComp
$Comp
L Device:LED D1
U 1 1
P 3950 4200
F 0 "D1" V 3989 4083 50  0000 R CNN
F 1 "UP" V 3898 4083 50  0000 R CNN
F 2 "LED_SMD:LED_0805_2012Metric_Castellated" H 3950 4200 50  0001 C CNN
F 3 "~" H 3950 4200 50  0001 C CNN
	1    3950 4200
	0    -1   -1   0   
$EndComp
$Comp
L power:GND #PWR031
U 1 1
P 5900 5200
F 0 "#PWR031" H 5900 4950 50  0001 C CNN
F 1 "GND" H 5905 5027 50  0000 C CNN
F 2 "" H 5900 5200 50  0001 C CNN
F 3 "" H 5900 5200 50  0001 C CNN
	1    5900 5200
	1    0    0    -1  
$EndComp
$Comp
L power:GND #PWR027
U 1 1
P 5250 5200
F 0 "#PWR027" H 5250 4950 50  0001 C CNN
F 1 "GND" H 5255 5027 50  0000 C CNN
F 2 "" H 5250 5200 50  0001 C CNN
F 3 "" H 5250 5200 50  0001 C CNN
	1    5250 5200
	1    0    0    -1  
$EndComp
$Comp
L power:GND #PWR024
U 1 1
P 4600 5200
F 0 "#PWR024" H 4600 4950 50  0001 C CNN
F 1 "GND" H 4605 5027 50  0000 C CNN
F 2 "" H 4600 5200 50  0001 C CNN
F 3 "" H 4600 5200 50  0001 C CNN
	1    4600 5200
	1    0    0    -1  
$EndComp
$Comp
L Transistor_FET:DMG3414U Q6
U 1 1
P 5800 4950
F 0 "Q6" H 5650 5000 50  0000 L CNN
F 1 "DMG3414U" H 5500 5100 50  0000 L CNN
F 2 "Package_TO_SOT_SMD:SOT-23" H 6000 4875 50  0001 L CIN
F 3 "http://www.diodes.com/assets/Datasheets/ds31739.pdf" H 5800 4950 50  0001 L CNN
	1    5800 4950
	1    0    0    -1  
$EndComp
$Comp
L Transistor_FET:DMG3414U Q5
U 1 1
P 5150 4950
F 0 "Q5" H 5000 5000 50  0000 L CNN
F 1 "DMG3414U" H 4850 5100 50  0000 L CNN
F 2 "Package_TO_SOT_SMD:SOT-23" H 5350 4875 50  0001 L CIN
F 3 "http://www.diodes.com/assets/Datasheets/ds31739.pdf" H 5150 4950 50  0001 L CNN
	1    5150 4950
	1    0    0    -1  
$EndComp
$Comp
L Transistor_FET:DMG3414U Q4
U 1 1
P 4500 4950
F 0 "Q4" H 4350 5000 50  0000 L CNN
F 1 "DMG3414U" H 4200 5100 50  0000 L CNN
F 2 "Package_TO_SOT_SMD:SOT-23" H 4700 4875 50  0001 L CIN
F 3 "http://www.diodes.com/assets/Datasheets/ds31739.pdf" H 4500 4950 50  0001 L CNN
	1    4500 4950
	1    0    0    -1  
$EndComp
$Comp
L Device:LED D4
U 1 1
P 5900 4200
F 0 "D4" V 5939 4083 50  0000 R CNN
F 1 "CNT" V 5848 4083 50  0000 R CNN
F 2 "LED_SMD:LED_0805_2012Metric_Castellated" H 5900 4200 50  0001 C CNN
F 3 "~" H 5900 4200 50  0001 C CNN
	1    5900 4200
	0    -1   -1   0   
$EndComp
$Comp
L Device:LED D3
U 1 1
P 5250 4200
F 0 "D3" V 5289 4083 50  0000 R CNN
F 1 "DIR" V 5198 4083 50  0000 R CNN
F 2 "LED_SMD:LED_0805_2012Metric_Castellated" H 5250 4200 50  0001 C CNN
F 3 "~" H 5250 4200 50  0001 C CNN
	1    5250 4200
	0    -1   -1   0   
$EndComp
$Comp
L Device:LED D2
U 1 1
P 4600 4200
F 0 "D2" V 4639 4083 50  0000 R CNN
F 1 "DN" V 4548 4083 50  0000 R CNN
F 2 "LED_SMD:LED_0805_2012Metric_Castellated" H 4600 4200 50  0001 C CNN
F 3 "~" H 4600 4200 50  0001 C CNN
	1    4600 4200
	0    -1   -1   0   
$EndComp
Text Label 4250 4350 0    50   ~ 0
dn
$Comp
L power:+5V #PWR023
U 1 1
P 4600 4000
F 0 "#PWR023" H 4600 3850 50  0001 C CNN
F 1 "+5V" H 4615 4173 50  0000 C CNN
F 2 "" H 4600 4000 50  0001 C CNN
F 3 "" H 4600 4000 50  0001 C CNN
	1    4600 4000
	1    0    0    -1  
$EndComp
$Comp
L power:+5V #PWR026
U 1 1
P 5250 4000
F 0 "#PWR026" H 5250 3850 50  0001 C CNN
F 1 "+5V" H 5265 4173 50  0000 C CNN
F 2 "" H 5250 4000 50  0001 C CNN
F 3 "" H 5250 4000 50  0001 C CNN
	1    5250 4000
	1    0    0    -1  
$EndComp
$Comp
L Device:R_US R6
U 1 1
P 3950 4550
F 0 "R6" H 3882 4504 50  0000 R CNN
F 1 "220" H 3882 4595 50  0000 R CNN
F 2 "digikey-footprints:0805" V 3990 4540 50  0001 C CNN
F 3 "~" H 3950 4550 50  0001 C CNN
	1    3950 4550
	-1   0    0    1   
$EndComp
$Comp
L Device:R_US R9
U 1 1
P 4600 4550
F 0 "R9" H 4532 4504 50  0000 R CNN
F 1 "220" H 4532 4595 50  0000 R CNN
F 2 "digikey-footprints:0805" V 4640 4540 50  0001 C CNN
F 3 "~" H 4600 4550 50  0001 C CNN
	1    4600 4550
	-1   0    0    1   
$EndComp
$Comp
L Device:R_US R10
U 1 1
P 5250 4550
F 0 "R10" H 5182 4504 50  0000 R CNN
F 1 "220" H 5182 4595 50  0000 R CNN
F 2 "digikey-footprints:0805" V 5290 4540 50  0001 C CNN
F 3 "~" H 5250 4550 50  0001 C CNN
	1    5250 4550
	-1   0    0    1   
$EndComp
$Comp
L Device:R_US R11
U 1 1
P 5900 4550
F 0 "R11" H 5832 4504 50  0000 R CNN
F 1 "220" H 5832 4595 50  0000 R CNN
F 2 "digikey-footprints:0805" V 5940 4540 50  0001 C CNN
F 3 "~" H 5900 4550 50  0001 C CNN
	1    5900 4550
	-1   0    0    1   
$EndComp
$Comp
L power:+5V #PWR030
U 1 1
P 5900 4000
F 0 "#PWR030" H 5900 3850 50  0001 C CNN
F 1 "+5V" H 5915 4173 50  0000 C CNN
F 2 "" H 5900 4000 50  0001 C CNN
F 3 "" H 5900 4000 50  0001 C CNN
	1    5900 4000
	1    0    0    -1  
$EndComp
Text Label 4900 4350 0    50   ~ 0
dir
Text Label 5550 4350 0    50   ~ 0
cnt
Wire Wire Line
	4600 4000 4600 4050
Wire Wire Line
	4600 4350 4600 4400
Wire Wire Line
	4600 4700 4600 4750
Wire Wire Line
	5250 4700 5250 4750
Wire Wire Line
	5250 4350 5250 4400
Wire Wire Line
	5250 4000 5250 4050
Wire Wire Line
	5900 4000 5900 4050
Wire Wire Line
	5900 4350 5900 4400
Wire Wire Line
	5900 4700 5900 4750
Wire Wire Line
	5900 5150 5900 5200
Wire Wire Line
	5250 5150 5250 5200
Wire Wire Line
	4600 5150 4600 5200
$Comp
L Connector:Conn_01x02_Male J4
U 1 1
P 9550 4600
F 0 "J4" H 9523 4482 50  0000 R CNN
F 1 "5V_OUT" H 9523 4573 50  0000 R CNN
F 2 "Connector_PinSocket_2.54mm:PinSocket_1x02_P2.54mm_Vertical" H 9550 4600 50  0001 C CNN
F 3 "~" H 9550 4600 50  0001 C CNN
	1    9550 4600
	-1   0    0    1   
$EndComp
$Comp
L power:GND #PWR034
U 1 1
P 9300 4650
F 0 "#PWR034" H 9300 4400 50  0001 C CNN
F 1 "GND" H 9305 4477 50  0000 C CNN
F 2 "" H 9300 4650 50  0001 C CNN
F 3 "" H 9300 4650 50  0001 C CNN
	1    9300 4650
	1    0    0    -1  
$EndComp
$Comp
L power:+5V #PWR033
U 1 1
P 9300 4450
F 0 "#PWR033" H 9300 4300 50  0001 C CNN
F 1 "+5V" H 9315 4623 50  0000 C CNN
F 2 "" H 9300 4450 50  0001 C CNN
F 3 "" H 9300 4450 50  0001 C CNN
	1    9300 4450
	1    0    0    -1  
$EndComp
Wire Wire Line
	9350 4500 9300 4500
Wire Wire Line
	9300 4500 9300 4450
Wire Wire Line
	9350 4600 9300 4600
Wire Wire Line
	9300 4600 9300 4650
$Comp
L Jumper:SolderJumper_2_Open JP1
U 1 1
P 3600 4600
F 0 "JP1" V 3554 4668 50  0000 L CNN
F 1 "SJB" V 3645 4668 50  0000 L CNN
F 2 "Jumper:SolderJumper-2_P1.3mm_Open_TrianglePad1.0x1.5mm" H 3600 4600 50  0001 C CNN
F 3 "~" H 3600 4600 50  0001 C CNN
	1    3600 4600
	0    1    1    0   
$EndComp
$Comp
L Jumper:SolderJumper_2_Open JP2
U 1 1
P 4250 4600
F 0 "JP2" V 4204 4668 50  0000 L CNN
F 1 "SJB" V 4295 4668 50  0000 L CNN
F 2 "Jumper:SolderJumper-2_P1.3mm_Open_TrianglePad1.0x1.5mm" H 4250 4600 50  0001 C CNN
F 3 "~" H 4250 4600 50  0001 C CNN
	1    4250 4600
	0    1    1    0   
$EndComp
Wire Wire Line
	4300 4950 4250 4950
Wire Wire Line
	4250 4950 4250 4750
Wire Wire Line
	4250 4450 4250 4350
Wire Wire Line
	3600 4450 3600 4350
Wire Wire Line
	3600 4750 3600 4950
$Comp
L Jumper:SolderJumper_2_Open JP3
U 1 1
P 4900 4600
F 0 "JP3" V 4854 4668 50  0000 L CNN
F 1 "SJB" V 4945 4668 50  0000 L CNN
F 2 "Jumper:SolderJumper-2_P1.3mm_Open_TrianglePad1.0x1.5mm" H 4900 4600 50  0001 C CNN
F 3 "~" H 4900 4600 50  0001 C CNN
	1    4900 4600
	0    1    1    0   
$EndComp
$Comp
L Jumper:SolderJumper_2_Open JP4
U 1 1
P 5550 4600
F 0 "JP4" V 5504 4668 50  0000 L CNN
F 1 "SJB" V 5595 4668 50  0000 L CNN
F 2 "Jumper:SolderJumper-2_P1.3mm_Open_TrianglePad1.0x1.5mm" H 5550 4600 50  0001 C CNN
F 3 "~" H 5550 4600 50  0001 C CNN
	1    5550 4600
	0    1    1    0   
$EndComp
Wire Wire Line
	5600 4950 5550 4950
Wire Wire Line
	5550 4950 5550 4750
Wire Wire Line
	5550 4450 5550 4350
Wire Wire Line
	4900 4350 4900 4450
Wire Wire Line
	4900 4750 4900 4950
Wire Wire Line
	4900 4950 4950 4950
$Comp
L Connector:TestPoint TP10
U 1 1
P 6150 2050
F 0 "TP10" H 6092 2076 50  0000 R CNN
F 1 "TestPoint" H 6092 2167 50  0000 R CNN
F 2 "TestPoint:TestPoint_Pad_1.0x1.0mm" H 6350 2050 50  0001 C CNN
F 3 "~" H 6350 2050 50  0001 C CNN
	1    6150 2050
	0    -1   -1   0   
$EndComp
Connection ~ 6150 2050
$Comp
L Connector:TestPoint TP9
U 1 1
P 6000 1400
F 0 "TP9" H 5942 1426 50  0000 R CNN
F 1 "TestPoint" H 5942 1517 50  0000 R CNN
F 2 "TestPoint:TestPoint_Pad_1.0x1.0mm" H 6200 1400 50  0001 C CNN
F 3 "~" H 6200 1400 50  0001 C CNN
	1    6000 1400
	1    0    0    -1  
$EndComp
Wire Wire Line
	6000 1400 6000 1600
Connection ~ 6000 1600
Wire Wire Line
	6000 1600 6250 1600
$Comp
L Connector:TestPoint TP4
U 1 1
P 2050 2950
F 0 "TP4" H 1992 2976 50  0000 R CNN
F 1 "TestPoint" H 1992 3067 50  0000 R CNN
F 2 "TestPoint:TestPoint_Pad_1.0x1.0mm" H 2250 2950 50  0001 C CNN
F 3 "~" H 2250 2950 50  0001 C CNN
	1    2050 2950
	1    0    0    -1  
$EndComp
$Comp
L Connector:TestPoint TP3
U 1 1
P 2050 1550
F 0 "TP3" H 1992 1576 50  0000 R CNN
F 1 "TestPoint" H 1992 1667 50  0000 R CNN
F 2 "TestPoint:TestPoint_Pad_1.0x1.0mm" H 2250 1550 50  0001 C CNN
F 3 "~" H 2250 1550 50  0001 C CNN
	1    2050 1550
	1    0    0    -1  
$EndComp
$Comp
L Connector:TestPoint TP1
U 1 1
P 1350 6450
F 0 "TP1" H 1292 6476 50  0000 R CNN
F 1 "TestPoint" H 1292 6567 50  0000 R CNN
F 2 "TestPoint:TestPoint_Pad_1.0x1.0mm" H 1550 6450 50  0001 C CNN
F 3 "~" H 1550 6450 50  0001 C CNN
	1    1350 6450
	1    0    0    -1  
$EndComp
$Comp
L Connector:TestPoint TP2
U 1 1
P 1350 6750
F 0 "TP2" H 1292 6776 50  0000 R CNN
F 1 "TestPoint" H 1292 6867 50  0000 R CNN
F 2 "TestPoint:TestPoint_Pad_1.0x1.0mm" H 1550 6750 50  0001 C CNN
F 3 "~" H 1550 6750 50  0001 C CNN
	1    1350 6750
	1    0    0    1   
$EndComp
Connection ~ 1350 6650
Wire Wire Line
	1350 6650 1550 6650
$Comp
L Connector:TestPoint TP5
U 1 1
P 3550 6450
F 0 "TP5" H 3492 6476 50  0000 R CNN
F 1 "TestPoint" H 3492 6567 50  0000 R CNN
F 2 "TestPoint:TestPoint_Pad_1.0x1.0mm" H 3750 6450 50  0001 C CNN
F 3 "~" H 3750 6450 50  0001 C CNN
	1    3550 6450
	1    0    0    -1  
$EndComp
$Comp
L Connector:TestPoint TP6
U 1 1
P 3550 7050
F 0 "TP6" H 3492 7076 50  0000 R CNN
F 1 "TestPoint" H 3492 7167 50  0000 R CNN
F 2 "TestPoint:TestPoint_Pad_1.0x1.0mm" H 3750 7050 50  0001 C CNN
F 3 "~" H 3750 7050 50  0001 C CNN
	1    3550 7050
	1    0    0    1   
$EndComp
Wire Wire Line
	3550 7050 3650 7050
Connection ~ 3650 7050
Wire Wire Line
	1350 6750 1350 6650
Wire Wire Line
	1200 6550 1350 6550
Wire Wire Line
	3050 6550 3550 6550
Wire Wire Line
	1350 6450 1350 6550
Connection ~ 1350 6550
Wire Wire Line
	1350 6550 1600 6550
Wire Wire Line
	3550 6450 3550 6550
Connection ~ 3550 6550
Wire Wire Line
	3550 6550 3650 6550
Wire Wire Line
	3650 6450 3650 6550
$EndSCHEMATC
